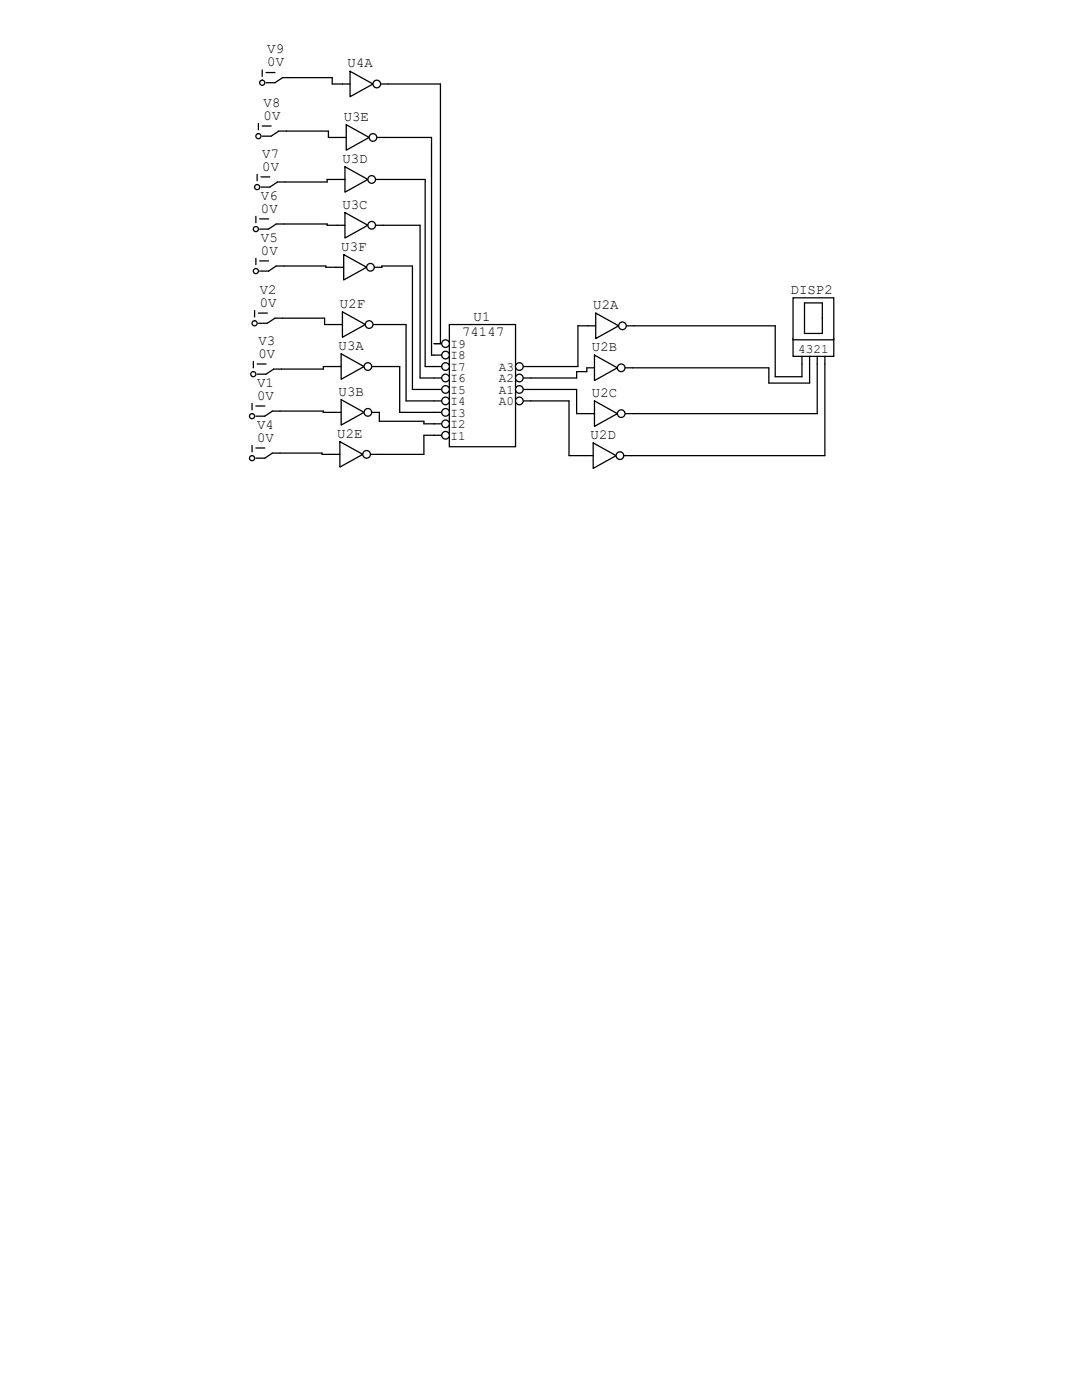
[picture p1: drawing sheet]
<svg xmlns="http://www.w3.org/2000/svg" width="216mm" height="279mm" viewBox="0 0 216 279" stroke-linecap="round" stroke-linejoin="round" font-family="sans-serif">
<g fill="none" stroke="#000" stroke-width=".25">
<path d="M52.3 14v1.2M53.1 14.5h1.8M57.9 15.5h-1.5l-1.5 1h-1.8M68.3 16.8h1.5M69.8 14.2l4.6 2.6-4.6 2.5zM75.9 16.8h1.6M51.3 34.8v1.3M51.6 24.6v1.3M52.1 35.3h1.7M52.3 25.1h1.8M56.9 36.3h-1.5l-1.6 1h-1.7M57.1 26.2h-1.5l-1.5 1h-1.8"/>
<path d="M51.1 43.2v1.2M51.1 51.6v1.2M51.8 43.7h1.8M51.8 52.1h1.8M56.6 44.7h-1.5l-1.5 1h-1.8M56.6 53.1h-1.5l-1.5 1h-1.8M50.5 72.1v1.3M50.8 62v1.2M51.3 72.6h1.8M51.6 62.5h1.7M56.1 73.7h-1.5l-1.5 1h-1.8M56.4 63.5h-1.5l-1.6 1h-1.7"/>
<path d="M50.3 80.5v1.3M50.3 88.9v1.3M51.1 89.4h1.7M51.1 81h1.7M55.9 90.4h-1.5l-1.6 1h-1.7M55.9 82h-1.5l-1.6 1.1h-1.7"/>
<circle cx="52.3" cy="16.5" r=".51"/>
<circle cx="51.3" cy="37.3" r=".51"/>
<circle cx="51.6" cy="27.2" r=".51"/>
<circle cx="51.1" cy="45.7" r=".51"/>
<circle cx="51.1" cy="54.1" r=".51"/>
<circle cx="50.5" cy="74.7" r=".51"/>
<circle cx="50.8" cy="64.5" r=".51"/>
<circle cx="50.3" cy="91.4" r=".51"/>
<circle cx="50.3" cy="83.1" r=".51"/>
</g>
<circle cx="75.2" cy="16.8" r=".76" fill="#fff" stroke="#000" stroke-width=".25"/>
<path d="M67.1 53.3h1.5M68.6 50.8l4.6 2.5-4.6 2.6zM74.7 53.3h1.5" fill="none" stroke="#000" stroke-width=".25"/>
<circle cx="73.9" cy="53.3" r=".76" fill="#fff" stroke="#000" stroke-width=".25"/>
<path d="M67.6 27.4h1.5M69.1 24.9l4.6 2.5-4.6 2.6zM75.2 27.4h1.5" fill="none" stroke="#000" stroke-width=".25"/>
<circle cx="74.4" cy="27.4" r=".76" fill="#fff" stroke="#000" stroke-width=".25"/>
<path d="M67.3 35.8h1.5M68.8 33.3l4.6 2.5-4.6 2.6zM74.9 35.8h1.6" fill="none" stroke="#000" stroke-width=".25"/>
<circle cx="74.2" cy="35.8" r=".76" fill="#fff" stroke="#000" stroke-width=".25"/>
<path d="M67.3 45h1.5M68.8 42.4l4.6 2.6-4.6 2.5zM74.9 45h1.6" fill="none" stroke="#000" stroke-width=".25"/>
<circle cx="74.2" cy="45" r=".76" fill="#fff" stroke="#000" stroke-width=".25"/>
<path d="M68.1 79.8l4.5 2.5-4.5 2.5zM66.5 82.3h1.6M74.2 82.3h1.5" fill="none" stroke="#000" stroke-width=".25"/>
<circle cx="73.4" cy="82.3" r=".76" fill="#fff" stroke="#000" stroke-width=".25"/>
<path d="M66.5 73.2h1.6M68.1 70.6l4.5 2.6-4.5 2.5zM74.2 73.2h1.5" fill="none" stroke="#000" stroke-width=".25"/>
<circle cx="73.4" cy="73.2" r=".76" fill="#fff" stroke="#000" stroke-width=".25"/>
<path d="M66.8 64.8h1.5M68.3 62.2l4.6 2.6-4.6 2.5zM74.4 64.8h1.5" fill="none" stroke="#000" stroke-width=".25"/>
<circle cx="73.7" cy="64.8" r=".76" fill="#fff" stroke="#000" stroke-width=".25"/>
<path d="M66.3 90.7h1.5M67.8 88.1l4.6 2.6-4.6 2.5zM73.9 90.7h1.5" fill="none" stroke="#000" stroke-width=".25"/>
<g fill="#fff" stroke="#000" stroke-width=".25">
<path d="M158.2 67.6h8.2v3.5h-8.2z" fill-rule="evenodd"/>
<path d="M158.2 59.4h8.2v8.4h-8.2z" fill-rule="evenodd"/>
<circle cx="73.2" cy="90.7" r=".76"/>
</g>
<path d="M117.3 65h1.6M118.9 62.5l4.5 2.5-4.5 2.6zM125 65h1.5M160 71.1v1.5M160.5 60.5h3.6v6h-3.6zM161.5 71.1v1.5M163.1 71.1v1.5M164.6 71.1v1.5" fill="none" stroke="#000" stroke-width=".25"/>
<circle cx="124.2" cy="65" r=".76" fill="#fff" stroke="#000" stroke-width=".25"/>
<path d="M117.1 73.4h1.5M118.6 70.9l4.6 2.5-4.6 2.5zM124.7 73.4h1.5" fill="none" stroke="#000" stroke-width=".25"/>
<circle cx="124" cy="73.4" r=".76" fill="#fff" stroke="#000" stroke-width=".25"/>
<path d="M117.1 82.5h1.5M118.6 80l4.6 2.5-4.6 2.6zM124.7 82.5h1.5" fill="none" stroke="#000" stroke-width=".25"/>
<circle cx="124" cy="82.5" r=".76" fill="#fff" stroke="#000" stroke-width=".25"/>
<path d="M116.8 90.9h1.6M118.4 88.4l4.5 2.5-4.5 2.6zM124.5 90.9h1.5" fill="none" stroke="#000" stroke-width=".25"/>
<g fill="#fff" stroke="#000" stroke-width=".25">
<path d="M89.7 64.8h13.2v24.4h-13.2z" fill-rule="evenodd"/>
<circle cx="123.7" cy="90.9" r=".76"/>
</g>
<path d="M86.6 68.6h1.5" fill="none" stroke="#000" stroke-width=".25"/>
<circle cx="88.9" cy="68.6" r=".76" fill="#fff" stroke="#000" stroke-width=".25"/>
<path d="M86.6 70.9h1.5" fill="none" stroke="#000" stroke-width=".25"/>
<circle cx="88.9" cy="70.9" r=".76" fill="#fff" stroke="#000" stroke-width=".25"/>
<path d="M86.6 73.2h1.5" fill="none" stroke="#000" stroke-width=".25"/>
<circle cx="88.9" cy="73.2" r=".76" fill="#fff" stroke="#000" stroke-width=".25"/>
<path d="M86.6 75.4h1.5" fill="none" stroke="#000" stroke-width=".25"/>
<circle cx="88.9" cy="75.4" r=".76" fill="#fff" stroke="#000" stroke-width=".25"/>
<path d="M86.6 77.7h1.5" fill="none" stroke="#000" stroke-width=".25"/>
<circle cx="88.9" cy="77.7" r=".76" fill="#fff" stroke="#000" stroke-width=".25"/>
<path d="M86.6 80h1.5" fill="none" stroke="#000" stroke-width=".25"/>
<circle cx="88.9" cy="80" r=".76" fill="#fff" stroke="#000" stroke-width=".25"/>
<path d="M86.6 82.3h1.5" fill="none" stroke="#000" stroke-width=".25"/>
<circle cx="88.9" cy="82.3" r=".76" fill="#fff" stroke="#000" stroke-width=".25"/>
<path d="M86.6 84.6h1.5" fill="none" stroke="#000" stroke-width=".25"/>
<circle cx="88.9" cy="84.6" r=".76" fill="#fff" stroke="#000" stroke-width=".25"/>
<path d="M86.6 86.9h1.5" fill="none" stroke="#000" stroke-width=".25"/>
<circle cx="88.9" cy="86.9" r=".76" fill="#fff" stroke="#000" stroke-width=".25"/>
<path d="M104.4 80h1.5" fill="none" stroke="#000" stroke-width=".25"/>
<circle cx="103.6" cy="80" r=".76" fill="#fff" stroke="#000" stroke-width=".25"/>
<path d="M104.4 77.7h1.5" fill="none" stroke="#000" stroke-width=".25"/>
<circle cx="103.6" cy="77.7" r=".76" fill="#fff" stroke="#000" stroke-width=".25"/>
<path d="M104.4 75.4h1.5" fill="none" stroke="#000" stroke-width=".25"/>
<circle cx="103.6" cy="75.4" r=".76" fill="#fff" stroke="#000" stroke-width=".25"/>
<path d="M104.4 73.2h1.5" fill="none" stroke="#000" stroke-width=".25"/>
<circle cx="103.6" cy="73.2" r=".76" fill="#fff" stroke="#000" stroke-width=".25"/>
<g fill="none" stroke="#000" stroke-width=".25">
<path d="M57.9 15.5h8.4v1.3h2M77.5 16.8h10.4v51.8h-1.3M57.1 26.2h8.4v1.2h2.1M67.3 35.8h-2v.5h-8.4M76.5 35.8h8.3v37.4h1.8M76.7 27.4h9.4v43.5h.5M56.6 44.7h8.7v.3h2M56.6 53.1h8.4v.2h2.1M76.2 53.3v-.2h6.1v24.6h4.3M76.5 45h7.3v30.4h2.8M56.4 63.5h8.4v1.3h2M66.5 73.2h-2v.5h-8.4"/>
<path d="M75.7 73.2h4.1v9.1h6.8M75.9 64.8h5.1v15.2h5.6M105.9 77.7h9.2v4.8h2M117.1 73.4v.8h-2v1.2h-9.2M117.3 65h-2v8.2h-9.4M126.5 65h28.2v10.2h5.3v-2.6M161.5 72.6v3.9h-8.1v-3.1h-27.2M163.1 72.6v9.9h-36.9M164.6 72.6v18.3h-38.6M55.9 82h8.6v.3h2M55.9 90.4h8.4v.3h2M75.7 82.3v1.8h8.9v.5h2"/>
<path d="M86.6 86.9h-2v3.8h-9.2M105.9 80h7.6v10.9h3.3"/>
</g>
<g font-size="2.8">
<text x="53.3" y="10.7">V9</text>
<text x="53.3" y="13.2">0V</text>
<text x="69.3" y="13.5">U4A</text>
<text x="52.6" y="21.3">V8</text>
<text x="52.6" y="23.9">0V</text>
<text x="68.6" y="24.1">U3E</text>
<text x="52.3" y="31.5">V7</text>
<text x="52.3" y="34">0V</text>
<text x="68.3" y="32.5">U3D</text>
<text x="52.1" y="39.9">V6</text>
<text x="68.3" y="41.7">U3C</text>
<text x="52.1" y="42.4">0V</text>
<text x="52.1" y="48.3">V5</text>
<text x="52.1" y="50.8">0V</text>
<text x="68.1" y="50">U3F</text>
<text x="51.8" y="58.7">V2</text>
<text x="157.7" y="58.7">DISP2</text>
<text x="51.8" y="61.2">0V</text>
<text x="67.8" y="61.5">U2F</text>
<text x="94.5" y="64">U1</text>
<text x="118.4" y="61.7">U2A</text>
<text x="51.6" y="68.8">V3</text>
<text x="51.6" y="71.4">0V</text>
<text x="67.6" y="69.8">U3A</text>
<text x="92.2" y="67.1">74147</text>
<text x="118.1" y="70.1">U2B</text>
<text x="51.3" y="77.2">V1</text>
<text x="51.3" y="79.8">0V</text>
<text x="67.6" y="79">U3B</text>
<text x="118.1" y="79.2">U2C</text>
<text x="51.3" y="85.6">V4</text>
<text x="51.3" y="88.1">0V</text>
<text x="67.3" y="87.4">U2E</text>
<text x="117.9" y="87.6">U2D</text>
</g>
<g font-size="2.5">
<text x="89.9" y="69.4">I9</text>
<text x="89.9" y="71.7">I8</text>
<text x="159.3" y="70.4">4321</text>
<text x="89.9" y="74">I7</text>
<text x="89.9" y="76.3">I6</text>
<text x="99.6" y="76.3">A2</text>
<text x="99.6" y="74">A3</text>
<text x="89.9" y="78.6">I5</text>
<text x="89.9" y="80.9">I4</text>
<text x="89.9" y="83.1">I3</text>
<text x="99.6" y="80.9">A0</text>
<text x="99.6" y="78.6">A1</text>
<text x="89.9" y="85.4">I2</text>
<text x="89.9" y="87.7">I1</text>
</g>
</svg>
